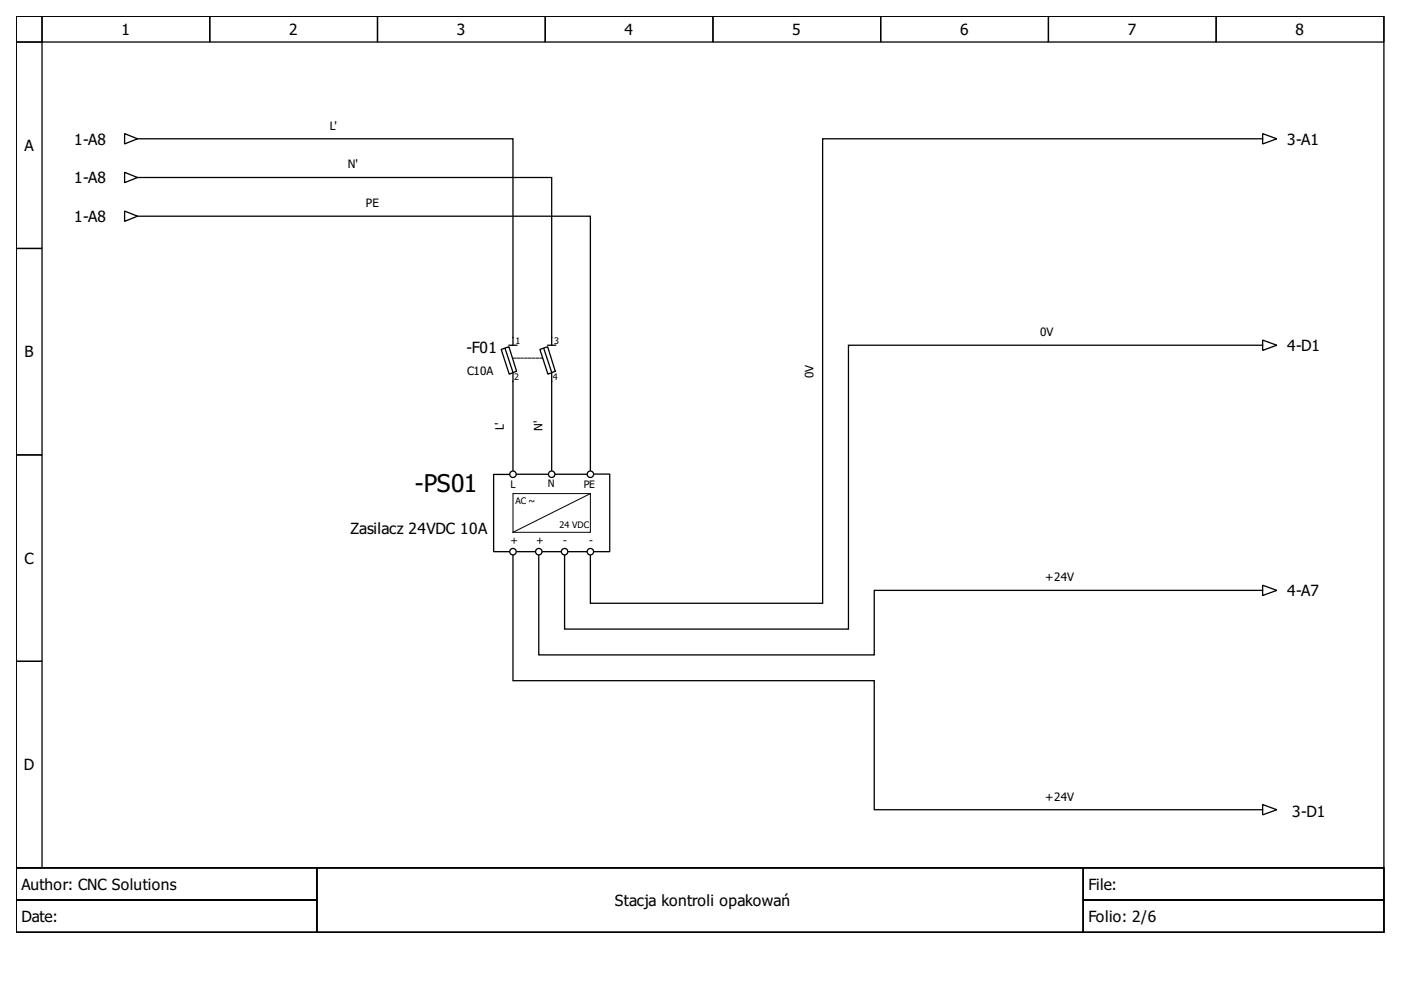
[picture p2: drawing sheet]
<svg xmlns="http://www.w3.org/2000/svg" width="297mm" height="210mm" viewBox="0 0 297 210" stroke-linecap="round" stroke-linejoin="round" font-family="sans-serif">
<g fill="none" stroke="#000" stroke-width=".27">
<path d="M3.4 3.4h290v180.6h-290zM3.4 3.4h5.5v5.5h-5.5zM3.4 8.9h5.5v43.8h-5.5zM8.9 3.4h35.6v5.5h-35.6zM44.5 3.4h35.5v5.5h-35.5zM80 3.4h35.6v5.5h-35.6zM115.6 3.4h35.6v5.5h-35.6zM151.2 3.4h35.5v5.5h-35.5zM186.7 3.4h35.6v5.5h-35.6zM222.3 3.4h35.6v5.5h-35.6zM257.9 3.4h35.5v5.5h-35.5zM26.4 28.3l2.8 1.1-2.8 1.1z"/>
<path d="M26.4 36.5l2.8 1.1-2.8 1.1zM29.2 29.4h.8M29.2 37.6h.8M30.2 37.6h86.8v35.6M30.2 29.4h78.6v43.8M266.6 29.4h-92.2v98.5h-49.2v-10.1M266.9 29.4h.8M267.7 28.3l3 1.1-3 1.1zM3.4 52.7h5.5v43.8h-5.5zM26.4 44.7l2.8 1.1-2.8 1.1zM29.2 45.8h.8M30.2 45.8h95v53.9"/>
<path d="M107.1 73.9l1.7 5.1M107.9 73.2h1.7M108.8 79.2v20.5M109.5 78.7l-1.6-5.2-1.6 .6 1.7 5.2 1.4-.6M115.3 73.9l1.7 5.1M116.1 73.2h1.7M117 79.2v20.5M117.7 78.7l-1.6-5.2-1.6 .6 1.7 5.2 1.4-.6M266.6 73.2h-86.7v60.2h-60.2v-15.6M266.9 73.2h.8M267.7 72.1l3 1.1-3 1.1zM3.4 96.5h5.5v43.7h-5.5z"/>
<path d="M107.9 100.6h-3.2v16.4h3.2M108.8 117.8v26.5h76.6v27.4h81.2M109.6 117h3.8M109.6 100.6h6.5M114.2 117.8v21.1h71.2v-13.7h81.2M115.1 117h3.8M117.8 100.6h6.6M120.5 117h3.9M126 100.5h3.3v16.5h-3.3M266.9 125.2h.8M267.7 124.1l3 1.1-3 1.1zM3.4 140.2h5.5v43.8h-5.5z"/>
<path d="M266.9 171.7h.8M267.7 170.6l3 1.1-3 1.1zM3.4 184h290v13.7h-290zM3.4 184h63.8v6.8h-63.8zM3.4 190.8h63.8v6.9h-63.8zM67.2 184h162.5v13.7h-162.5zM229.7 184h63.7v6.8h-63.7zM229.7 190.8h63.7v6.9h-63.7z"/>
<circle cx="108.8" cy="117" r=".68"/>
<circle cx="108.8" cy="100.6" r=".68"/>
<circle cx="114.2" cy="117" r=".68"/>
<circle cx="117" cy="100.6" r=".68"/>
<circle cx="119.7" cy="117" r=".68"/>
<circle cx="125.2" cy="100.6" r=".68"/>
<circle cx="125.2" cy="117" r=".68"/>
</g>
<path d="M108.8 75.9h6.3" fill="none" stroke="#000" stroke-width=".21" stroke-dasharray=".5 .3"/>
<path d="M108.8 104.7h16.4v8.2h-16.4zM125.2 104.7l-16.4 8.2" fill="none" stroke="#000" stroke-width=".21"/>
<text font-size="5.2" x="88" y="104.4">-PS01</text>
<g font-size="3.3">
<text x="25.7" y="7.4">1</text>
<text x="61.3" y="7.4">2</text>
<text x="96.9" y="7.4">3</text>
<text x="132.4" y="7.4">4</text>
<text x="168" y="7.4">5</text>
<text x="203.5" y="7.4">6</text>
<text x="239.1" y="7.4">7</text>
<text x="274.7" y="7.4">8</text>
<text x="5.2" y="32">A</text>
<text x="15.7" y="30.7">1-A8</text>
<text x="272.9" y="30.7">3-A1</text>
<text x="15.7" y="38.9">1-A8</text>
<text x="15.7" y="47.1">1-A8</text>
<text x="5.2" y="75.8">B</text>
<text x="98.9" y="74.8">-F01</text>
<text x="272.9" y="74.4">4-D1</text>
<text x="74.3" y="113.1">Zasilacz 24VDC 10A</text>
<text x="5.2" y="119.6">C</text>
<text x="272.9" y="126.4">4-A7</text>
<text x="5.1" y="163.3">D</text>
<text x="274" y="173.3">3-D1</text>
<text x="4.5" y="188.6">Author: CNC Solutions</text>
<text x="230.8" y="188.6">File:</text>
<text x="4.5" y="195.5">Date:</text>
<text x="130.4" y="192.1">Stacja kontroli opakowań</text>
<text x="230.8" y="195.5">Folio: 2/6</text>
</g>
<g font-size="2.5">
<text x="69.9" y="27.5">L'</text>
<text x="73.7" y="35.7">N'</text>
<text x="77.6" y="43.9">PE</text>
<text x="220.5" y="71.3">0V</text>
<text x="99" y="79.5">C10A</text>
<text x="172.5" y="80.2" transform="rotate(-90 172.5 80.2)">0V</text>
<text x="106.8" y="91.1" transform="rotate(-90 106.8 91.1)">L'</text>
<text x="115.1" y="91.4" transform="rotate(-90 115.1 91.4)">N'</text>
<text x="221.6" y="123.3">+24V</text>
<text x="221.6" y="169.8">+24V</text>
</g>
<g font-size="2.2">
<text x="108.2" y="103.6">L</text>
<text x="116.1" y="103.3">N</text>
<text x="123.8" y="103.6">PE</text>
<text x="108.2" y="115.3">+</text>
<text x="113.7" y="115.3">+</text>
<text x="119.4" y="115.3">-</text>
<text x="124.9" y="115.3">-</text>
</g>
<g font-size="1.9">
<text x="109.3" y="72.9">1</text>
<text x="117.5" y="72.9">3</text>
<text x="109" y="80.6">2</text>
<text x="117.2" y="80.6">4</text>
<text x="109.3" y="106.8">AC ~</text>
<text x="118.6" y="112">24 VDC</text>
</g>
</svg>
